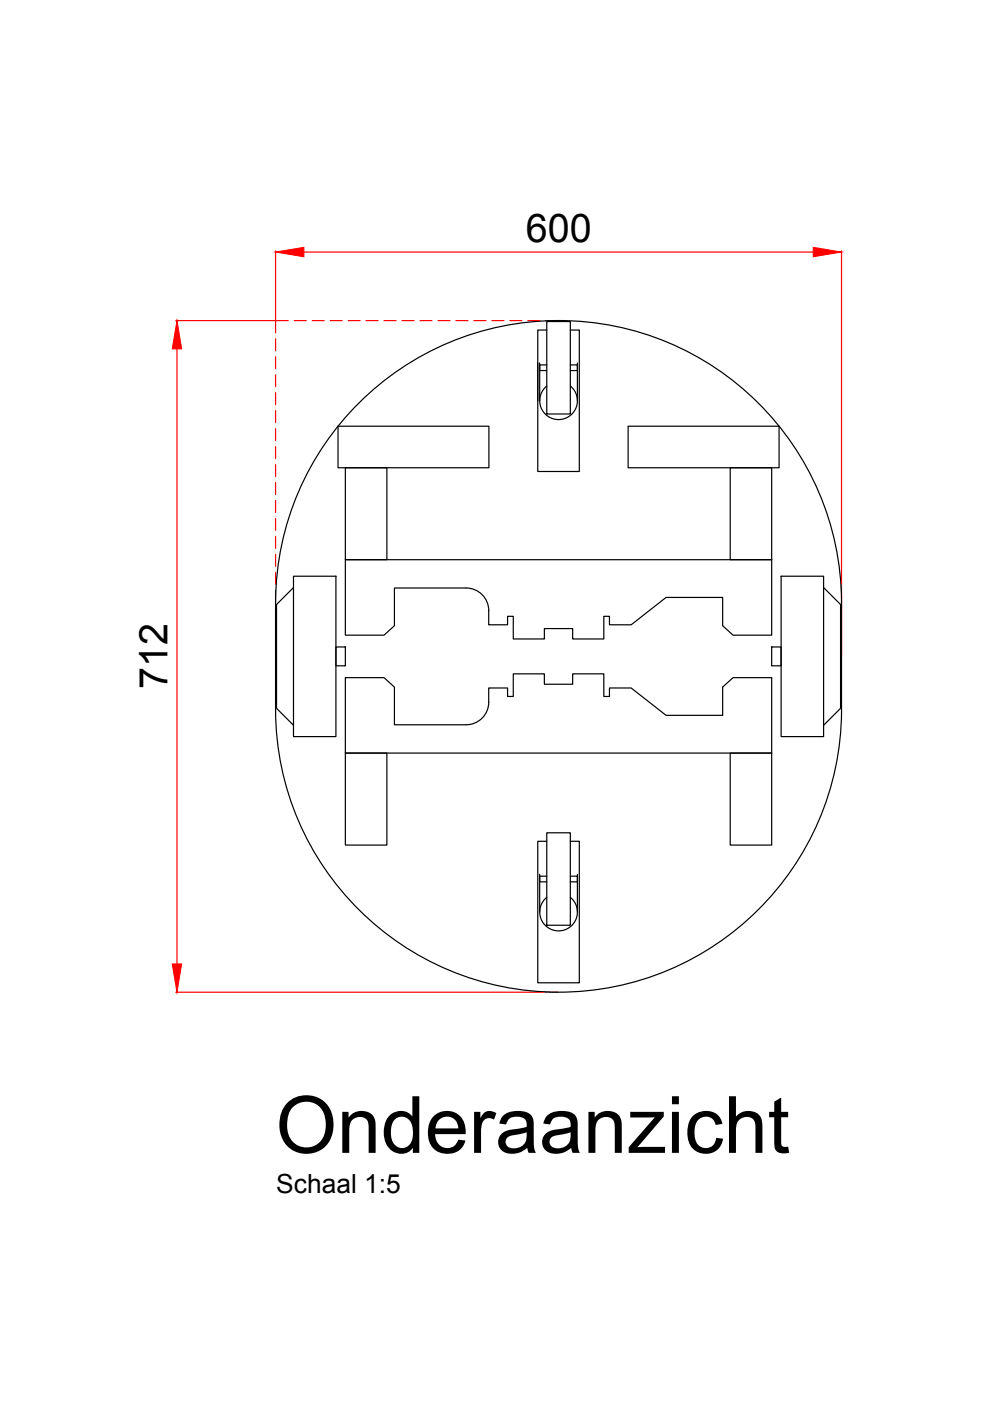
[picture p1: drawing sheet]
<svg xmlns="http://www.w3.org/2000/svg" width="210mm" height="297mm" viewBox="0 0 210 297" stroke-linecap="round" stroke-linejoin="round" font-family="sans-serif">
<!-- layer: 0 -->
<g fill="none" stroke="#f00" stroke-width=".25">
<path d="M58.4 53.2v14.6M64.4 53.4h108M178.4 53.2v85.9M37.3 68h21M37.5 74v130.4M58.4 71.8v2.6M58.4 75.6v2.6M58.4 79.4v2.6M61.1 68h-2.7v2.6M62.4 68h2.5M66.2 68h2.5M70 68h2.5"/>
<path d="M73.8 68h2.6M77.6 68h2.6M81.4 68h2.6M85.2 68h2.6M89.1 68h2.5M92.9 68h2.5M96.7 68h2.5M100.5 68h2.5M104.3 68h2.5M108.1 68h2.5M111.9 68h2.6M115.7 68h2.7"/>
<path d="M58.4 83.3v2.5M58.4 87.1v2.5M58.4 90.9v2.5M58.4 94.7v2.5M58.4 98.5v2.5M58.4 102.3v2.5M58.4 106.1v2.6M58.4 109.9v2.6M58.4 113.7v2.6M58.4 117.5v2.6M58.4 121.4v2.5M58.4 125.2v2.5"/>
<path d="M58.4 129v2.5M58.4 132.8v2.5M58.4 136.6v2.6M37.3 210.4h81"/>
</g>
<g fill="#f00" stroke="#f00" stroke-width=".21">
<path d="M37.5 68l1 6h-2z"/>
<path d="M36.5 204.4h2l-1 6z"/>
<path d="M58.4 53.4l6-1v2z"/>
<path d="M172.4 52.4l6 1-6 1z"/>
</g>
<g fill="none" stroke="#000" stroke-width=".25">
<path d="M114 77v8M114.4 77v8M115.9 70h-1.9v30h8.8v-30h-1.9M115.9 68.2h5v19.6h-5zM115.9 77.4h-1.5v1.2h1.5M120.9 77.4h1.5v1.2h-1.5M122.4 77v8M71.7 90.4h32v8.8h-32zM73.2 99.2h8.8v19.5h-8.8zM76.1 85.4a60 60 0 0 1 65.2-12.9 60 60 0 0 1 37.1 55.1v23.2a60 60 0 0 1-60 59.6 60 60 0 0 1-60-59.6v-23.2a59.8 59.8 0 0 1 17.7-42.2zM115.9 81.8a4 4 0 0 0-.4 5.9 4 4 0 0 0 5.9 0 4 4 0 0 0-.5-5.9M133.2 90.4h32v8.8h-32z"/>
<path d="M154.8 99.2h8.8v19.5h-8.8zM73.2 118.7h90.4v16h-8.2l-2.2-2v-6h-12l-7.4 5.8h-4.6v-1.8h-1.2v4.8h-6.6v-2.2h-6v2.2h-6.6v-4.8h-1.2v1.8h-4v-3a4.8 4.8 0 0 0-4.8-4.8h-15.2v8l-2.2 2h-8.2zM62.2 122.2h9v34h-9v-2.4l-3.6-3.6v-22l3.6-3.6zM62.2 124.6v29.2M71.2 137.2h2v4h-2zM163.6 137.2h2v4h-2zM165.6 122.2h9v2.4l3.6 3.6v22l-3.6 3.6v2.4h-9zM174.6 124.6v29.2M73.2 143.7h8.2l2.2 2v8h15.2a4.8 4.8 0 0 0 4.8-4.8v-3h4v1.8h1.2v-4.8h6.6v2.2h6v-2.2h6.6v4.8h1.2v-1.8h4.6l7.4 5.8h12v-6l2.2-2h8.2v16h-90.4zM73.2 159.7h8.8v19.5h-8.8zM154.8 159.7h8.8v19.5h-8.8zM115.9 178.4h-1.9v30h8.8v-30h-1.9"/>
<path d="M115.9 176.6h5v19.6h-5zM114.4 185.4v8M115.9 185.8h-1.5v1.2h1.5M115.9 190.3a4 4 0 0 0-.4 5.8 4 4 0 0 0 5.9 0 4 4 0 0 0-.5-5.8M120.9 185.8h1.5v1.2h-1.5M122.4 185.4v8"/>
</g>
<text font-size="16.8" x="58.4" y="244.4">Onderaanzicht</text>
<g font-size="8.4">
<text x="111.5" y="51.3">600</text>
<text x="35.5" y="146.1" transform="rotate(-90 35.5 146.1)">712</text>
</g>
<text font-size="5.6" x="58.6" y="253">Schaal 1:5</text>
</svg>
